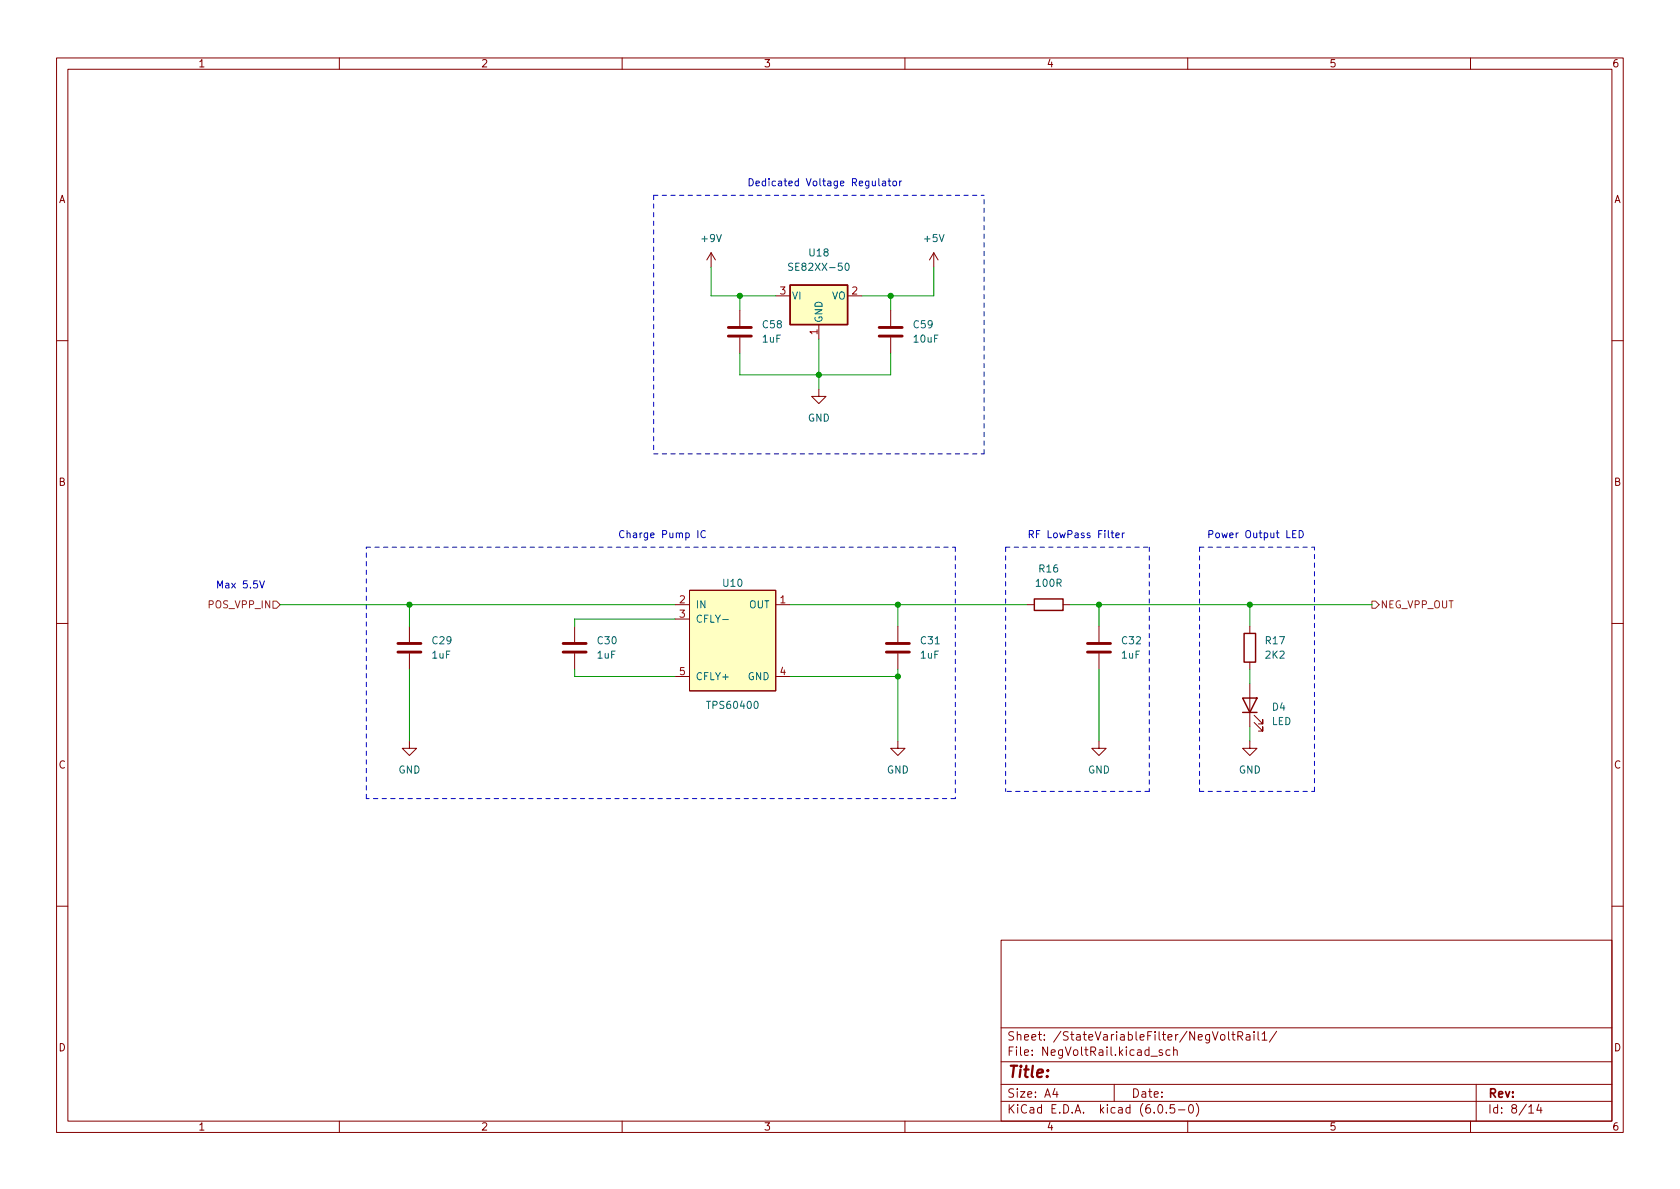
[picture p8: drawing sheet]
<svg xmlns="http://www.w3.org/2000/svg" width="297mm" height="210mm" viewBox="0 0 297 210" stroke-linecap="round" stroke-linejoin="round" font-family="sans-serif">
<g fill="none" stroke="#840000" stroke-width=".18">
<path d="M10 10.2h277v190.1h-277zM12 12.2h273v186.1h-273zM60 10.2v2M110 10.2v2M160 10.2v2M210 10.2v2M260 10.2v2M125.7 44.7l-.7 1.3M125.7 44.7v2.5M125.7 44.7l.8 1.3M130.8 54.9v2.8M130.8 59.7v2.8"/>
<path d="M137.2 52.3h2.5M144.8 57.4v2.5M149.9 52.3h2.5M157.5 54.9v2.8M157.5 59.7v2.8M165.1 44.7l-.8 1.3M165.1 44.7v2.5M165.1 44.7l.8 1.3M10 60.2h2M144.8 68.8v1.3h1.2l-1.2 1.3-1.3-1.3h1.3M285 60.2h2M10 110.2h2"/>
<path d="M72.4 110.7v2.8M72.4 115.6v2.8M101.6 110.7v2.8M101.6 115.6v2.8M119.4 106.9h2.5M119.4 109.5h2.5M119.4 119.6h2.5M121.9 104.4h15.3v17.8h-15.3zM137.2 106.9h2.5M137.2 119.6h2.5M158.7 110.7v2.8M158.7 115.6v2.8"/>
<path d="M181.6 106.9h1.3M188 106.9h1.2M194.3 110.7v2.8M194.3 115.6v2.8M221 110.7v1.3M221 117.1v1.3M285 110.2h2M72.4 131.1v1.2h1.3l-1.3 1.3-1.3-1.3h1.3M158.7 131.1v1.2h1.3l-1.3 1.3-1.2-1.3h1.2M194.3 131.1v1.2h1.3l-1.3 1.3-1.3-1.3h1.3M221 131.1v1.2h1.2l-1.2 1.3-1.3-1.3h1.3M221 120.9v7.6"/>
<path d="M221.7 127.8l1.6 1.5v-.8v.8h-.8M221.7 126.5l1.6 1.5v-.8v.8h-.8M10 160.2h2M177 166.3h108v32h-108zM285 160.2h2M60 198.3v2M110 198.3v2M160 198.3v2M177 194.8h108M177 191.8h108M177 187.8h108M177 181.8h108"/>
<path d="M186.5 192.5l-.4 1h1M186.9 193v1M197 191.8v3M203.5 186.8h1.1M204.9 195.4l.2-.1a.81 .81 0 0 1 .6 .7 .81 .81 0 0 1-.3 .8h-.2a.81 .81 0 0 1-.6-.6 .81 .81 0 0 1 .3-.8zM205.5 185.7l-.4-.1-.2 .2 .1 .3 .5 .1v.4h-.6M206.2 196.7v.1M206.9 185.7l-.5-.1-.3 .3v.4l.2 .3h.6M207.5 185.8l.2-.2 .4 .1v.9M207.5 185.1v1.5M207.6 195.3h-.7v.7l.2-.1 .5 .1 .1 .2-.1 .5-.2 .1-.5-.1M208.4 196.3h1.1"/>
<path d="M210 198.3v2M210.4 195.4l.1-.1a.81 .81 0 0 1 .6 .7 .81 .81 0 0 1-.3 .8h-.2a.81 .81 0 0 1-.5-.6 .81 .81 0 0 1 .3-.8zM211.5 195.1a1.72 1.72 0 0 1 0 2.3M215.9 183.1l.2-.2 .4 .2 .1 .5-.2 .3h-.3l-.2-.1zM217.2 182.4v1.3l.2 .2M217.8 182.9h.6M218 182.4v1.3l.4 .2M218.9 183.2l.7-.1 .1-.2-.1-.3-.2-.2h-.5v1.5M219.2 183.2l.5 .7M220.4 183h.5l.1 .9M221 183.3l-.5 .1a.29 .29 0 0 0-.2 .2 .29 .29 0 0 0 .2 .3h.5M221.7 182.4v.2"/>
<path d="M221.7 182.9v1M222.4 182.4v1.3l.2 .2M223.1 182.9l.5-.5v1.5M223.1 183.9h.9M225.7 182.4l-1.3 1.9M260 198.3v2M261 191.8v6.5M270.3 195.8l.4-.5v1.5M270.3 196.8h.9M272.1 195.3l-.4 1h.9M272.4 195.8v1"/>
</g>
<path d="M139.7 50.4h10.2v7h-10.2zM182.9 105.9h5.1v2h-5.1zM220 112h2v5.1h-2zM219.7 123.4h2.5l-1.2 2.6zM219.7 126h2.5" fill="none" stroke="#840000" stroke-width=".25"/>
<path d="M128.8 59.4h4M128.8 57.9h4M155.4 59.4h4.1M155.4 57.9h4.1M70.4 115.3h4M70.4 113.8h4M99.6 115.3h4M99.6 113.8h4M156.7 115.3h4.1M156.7 113.8h4.1M192.3 115.3h4M192.3 113.8h4" fill="none" stroke="#840000" stroke-width=".51"/>
<g fill="#ffffc2" stroke="#ffffc2" stroke-width=".18">
<path d="M121.9 104.4h15.3v17.8h-15.3z"/>
<path d="M139.7 50.4h10.2v7h-10.2z"/>
</g>
<path d="M140.2 46.6l-.5-.1-.3 .3 .1 .3 .6 .2v.4l-.2 .1h-.5M149.5 46.7l.2-.2a.68 .68 0 0 1 .4 .7 .68 .68 0 0 1-.4 .6l-.2-.1-.1-.4zM127.8 109.6h1" fill="none" stroke="#006464" stroke-width=".18"/>
<path d="M48.3 106.3h.6l.6 .6-.6 .7h-.6zM242.6 106.3h.6l.6 .6-.6 .7h-.6z" fill="none" stroke="#725600" stroke-width=".18"/>
<g fill="none" stroke="#0000c2" stroke-width=".18">
<path d="M155.4 31.6v1.1l.2 .2M156 32.1h.5l.1 .8M156.6 32.3l-.4 .1-.2 .2 .2 .3 .4-.1M157 32h.5M157.2 31.6v1.1l.3 .2M158 32.1l.3-.1 .2 .3v.3l-.2 .3-.3-.1-.1-.2zM159.1 32v.9M159.4 32l-.3 .3M123.4 93.8v1.3M124.7 93.9a.6 .6 0 0 0-.8 .5 .6 .6 0 0 0 .6 .7l.2-.1M196.4 94.2h.5M196.6 93.8v1.1l.3 .2"/>
<path d="M197.3 94.7l.6-.2-.1-.2-.3-.1-.2 .2v.6h.5M198.4 94.2v.9M198.8 94.2l-.4 .3M228.6 94.4h.4M229.2 93.8h-.6v1.3h.6M229.7 93.8a.64 .64 0 0 1 .7 .7 .64 .64 0 0 1-.7 .6zM45.9 102.7l.4 1.3 .5-1.3"/>
</g>
<g fill="none" stroke="#0000c2" stroke-width=".18" stroke-dasharray=".8 .8">
<path d="M115.6 34.5v45.8M115.6 34.5h58.4M64.8 96.8h104.1M115.6 80.3h58.4M168.9 96.8v44.4M174 80.3v-45.8M177.8 96.8h25.4M177.8 96.8v43.1M203.2 96.8v43.1M212.1 96.8h20.3M212.1 96.8v43.1M203.2 139.9h-25.4"/>
<path d="M212.1 139.9h20.3M232.4 139.9v-43.1M64.8 141.2v-44.4M168.9 141.2h-104.1"/>
</g>
<g fill="none" stroke="#009600" stroke-width=".18">
<path d="M125.7 47.2v5.1h11.5M130.8 52.3v2.6M144.8 59.9v8.9M157.5 52.3v2.6M165.1 47.2v5.1h-12.7M130.8 62.5v3.8h26.7v-3.8M49.5 106.9h69.9M72.4 106.9v3.8M72.4 118.4v12.7M101.6 118.4v1.2h17.8M119.4 109.5h-17.8v1.2M139.7 106.9h41.9"/>
<path d="M139.7 119.6h19M158.7 106.9v3.8M158.7 118.4v12.7M189.2 106.9h53.4M194.3 106.9v3.8M194.3 118.4v12.7M221 106.9v3.8M221 118.4v2.5M221 128.5v2.6"/>
</g>
<g fill="#009600" stroke="#009600" stroke-width=".18">
<circle cx="130.8" cy="52.3" r=".46"/>
<circle cx="157.5" cy="52.3" r=".46"/>
<circle cx="144.8" cy="66.3" r=".46"/>
<circle cx="72.4" cy="106.9" r=".46"/>
<circle cx="158.7" cy="106.9" r=".46"/>
<circle cx="158.7" cy="119.6" r=".46"/>
<circle cx="221" cy="106.9" r=".46"/>
<circle cx="194.3" cy="106.9" r=".46"/>
</g>
<text font-size="2.8" fill="#840000" x="178" y="190.6">Title:</text>
<g font-size="2.1" fill="#840000">
<text x="178" y="184">Sheet: /StateVariableFilter/NegVoltRail1/</text>
<text x="178" y="186.7">File: NegVoltRail.kicad_sch</text>
<text x="178" y="196.9">KiCad E.D.A. kicad (6.0.5-0)</text>
<text x="178" y="194.1">Size: A4</text>
<text x="200" y="194.1">Date:</text>
<text x="263" y="194.1">Rev:</text>
<text x="263" y="196.9">Id: 8/14</text>
</g>
<g font-size="1.8" fill="#840000">
<text x="35" y="11.9">1</text>
<text x="85" y="11.9">2</text>
<text x="135" y="11.9">3</text>
<text x="185" y="11.9">4</text>
<text x="235" y="11.9">5</text>
<text x="285" y="11.9">6</text>
<text x="10.3" y="35.9">A</text>
<text x="285.3" y="35.9">A</text>
<text x="10.3" y="85.9">B</text>
<text x="285.3" y="85.9">B</text>
<text x="10.3" y="135.9">C</text>
<text x="285.3" y="135.9">C</text>
<text x="10.3" y="185.9">D</text>
<text x="285.3" y="185.9">D</text>
<text x="35" y="199.9">1</text>
<text x="85" y="199.9">2</text>
<text x="135" y="199.9">3</text>
<text x="185" y="199.9">4</text>
<text x="235" y="199.9">5</text>
<text x="285" y="199.9">6</text>
</g>
<g font-size="1.8" fill="#0000c2">
<text x="132.1" y="32.9">Dedicated Voltage Regulator</text>
<text x="109.2" y="95.1">Charge Pump IC</text>
<text x="181.6" y="95.1">RF LowPass Filter</text>
<text x="213.4" y="95.1">Power Output LED</text>
<text x="38.1" y="104">Max 5.5V</text>
</g>
<g font-size="1.8" fill="#006464">
<text x="124.1" y="42.8">+9V</text>
<text x="140.2" y="47.9">SE82XX-50</text>
<text x="143.2" y="45.3">U18</text>
<text x="163.5" y="42.8">+5V</text>
<text x="140" y="53">VI</text>
<text x="147" y="53">VO</text>
<text x="134.9" y="58">C58</text>
<text x="145.4" y="57.1" transform="rotate(-90 145.4 57.1)">GND</text>
<text x="161.6" y="58">C59</text>
<text x="134.9" y="60.6">1uF</text>
<text x="161.6" y="60.6">10uF</text>
<text x="142.8" y="74.5">GND</text>
<text x="183.8" y="101.2">R16</text>
<text x="122.9" y="107.6">IN</text>
<text x="127.9" y="103.8">U10</text>
<text x="132.4" y="107.6">OUT</text>
<text x="183.3" y="103.8">100R</text>
<text x="76.5" y="113.9">C29</text>
<text x="105.7" y="113.9">C30</text>
<text x="122.9" y="110.1">CFLY-</text>
<text x="162.9" y="113.9">C31</text>
<text x="198.4" y="113.9">C32</text>
<text x="223.8" y="113.9">R17</text>
<text x="76.4" y="116.5">1uF</text>
<text x="105.6" y="116.5">1uF</text>
<text x="162.8" y="116.5">1uF</text>
<text x="198.4" y="116.5">1uF</text>
<text x="223.8" y="116.5">2K2</text>
<text x="122.9" y="120.3">CFLY+</text>
<text x="125.4" y="125.3">TPS60400</text>
<text x="132.2" y="120.3">GND</text>
<text x="225" y="125.7">D4</text>
<text x="224.8" y="128.2">LED</text>
<text x="70.4" y="136.8">GND</text>
<text x="156.8" y="136.8">GND</text>
<text x="192.3" y="136.8">GND</text>
<text x="219" y="136.8">GND</text>
</g>
<g font-size="1.8" fill="#a90000">
<text x="137.9" y="52.1">3</text>
<text x="150.6" y="52.1">2</text>
<text x="144.5" y="59.2" transform="rotate(-90 144.5 59.2)">1</text>
<text x="120.2" y="106.7">2</text>
<text x="137.9" y="106.7">1</text>
<text x="120.2" y="109.2">3</text>
<text x="120.2" y="119.4">5</text>
<text x="137.9" y="119.4">4</text>
</g>
<g font-size="1.8" fill="#725600">
<text x="37.1" y="107.6">POS_VPP_IN</text>
<text x="244" y="107.6">NEG_VPP_OUT</text>
</g>
</svg>
